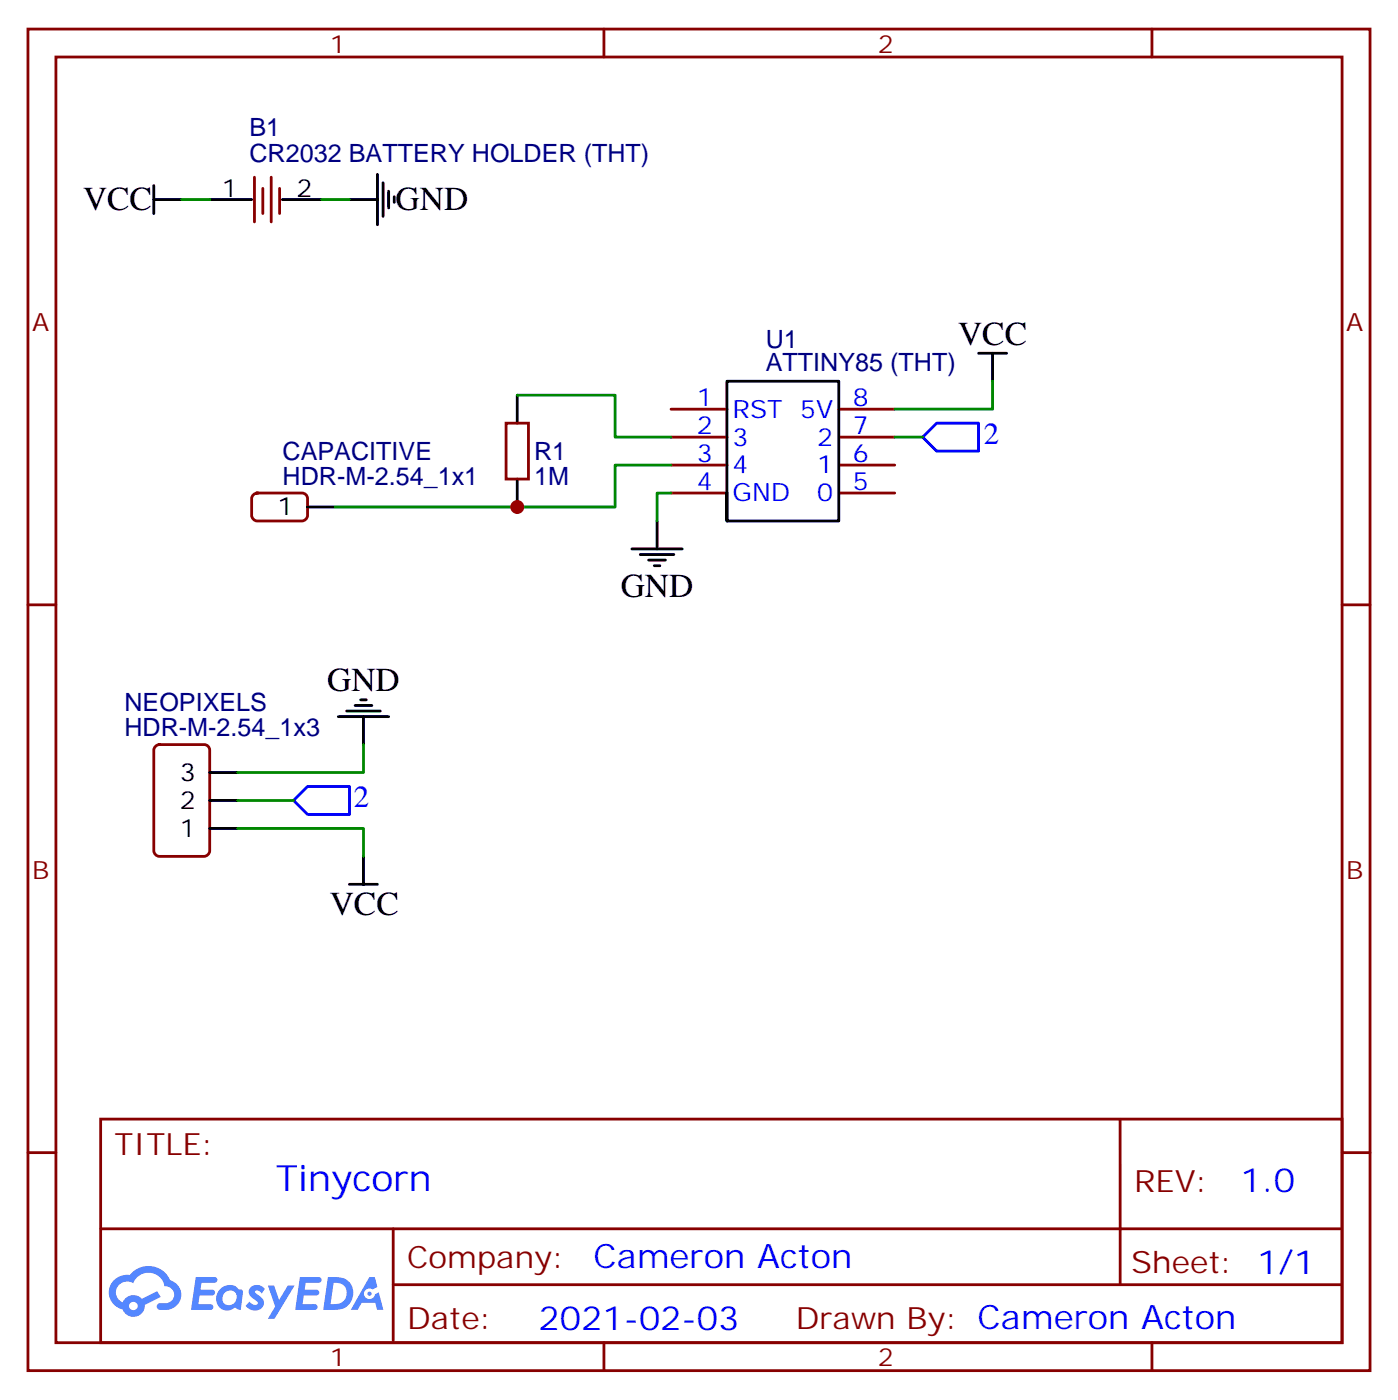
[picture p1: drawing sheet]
<svg xmlns="http://www.w3.org/2000/svg" width="176mm" height="177mm" viewBox="0 0 176 177" stroke-linecap="round" stroke-linejoin="round" font-family="sans-serif">
<g fill="none" stroke="#870000" stroke-width=".35">
<path d="M3.5 3.7h169.4v169.3h-169.4zM7.1 7.2h162.2v162.3h-162.2zM76.2 3.7v3.5M145.3 3.7v3.5M3.5 76.3h3.6M169.3 76.3h3.6M3.5 145.5h3.6M12.7 141.3h156.6v28.2h-156.6zM12.7 155.1h156.5M49.6 155.1v14.1M141.3 141.3v20.9M169.3 145.5h3.6"/>
<path d="M49.6 162.2h119.6M76.2 169.5v3.5M145.3 169.5v3.5"/>
</g>
<g fill="#5487ff">
<path d="M31.7 162.4a1.22 1.22 0 0 1 1.7 .3l-.4 .6-.4-.4h-.4v.2a2.96 2.96 0 0 1 1.1 1.2 1.14 1.14 0 0 1-.7 1.1 1.14 1.14 0 0 1-1.2-.2l-.4-.4 .5-.5a.66 .66 0 0 0 1 .3v-.3a2.71 2.71 0 0 1-1.1-1.1 .78 .78 0 0 1 .3-.8z"/>
<path d="M24.7 161.2h1.5a1.22 1.22 0 0 1 1.2 .2 .37 .37 0 0 1-.4 .5h-1.6l-.1 .9h1.5a.37 .37 0 0 1 .3 .4 .37 .37 0 0 1-.3 .3h-1.6l-.2 1.1h.8a1.15 1.15 0 0 1 1.1 .2 .36 .36 0 0 1-.3 .5h-2.5z"/>
<path d="M37.8 161.2h1.6a1.23 1.23 0 0 1 1.1 .2 .37 .37 0 0 1-.3 .5h-1.6l-.2 .9h1.6a.37 .37 0 0 1 .3 .4 .37 .37 0 0 1-.4 .3h-1.6l-.1 1.1h.7a1.15 1.15 0 0 1 1.1 .2 .36 .36 0 0 1-.3 .5h-2.5z"/>
<path d="M46.6 161.2h.7l.3 1.2-.6 .4a.69 .69 0 0 0-1 .2 .69 .69 0 0 0 .4 1 .69 .69 0 0 0 .9-.6l.5-.3 .6 2.2h-.8l-.3-.9h-1.7l-.5 .9h-.8z"/>
<path d="M33.8 162.3h.8l.6 1.8 1.1-1.8h.9l-2.6 4.2h-.8l.9-1.6z"/>
<path d="M41.4 161.2l-.6 4.1a5.9 5.9 0 0 0 2.7-.2 2.09 2.09 0 0 0 1-2.6 2.09 2.09 0 0 0-2.4-1.3zM42.1 161.9a1.36 1.36 0 0 1 1.7 1.2 1.36 1.36 0 0 1-1.4 1.5h-.7z"/>
<path d="M27.7 162.8a1.5 1.5 0 0 0-.3 1.8 1.5 1.5 0 0 0 1.8 .7l.4-.3 .4 .3h.4l.3-2.3-.2-.2-.1-.1a.53 .53 0 0 1-.6-.3 1.63 1.63 0 0 0-2.1 .4zM28.3 163.2a.89 .89 0 0 1 1.4 0 .89 .89 0 0 1-.2 1.3 .89 .89 0 0 1-1.3 0 .89 .89 0 0 1 .1-1.3z"/>
<path d="M14.4 161.6a2.18 2.18 0 0 0 1.1 3.7 1.44 1.44 0 0 0 1.6 .9 1.44 1.44 0 0 0 1.2-1.5l2-1-.5-.7-1.9 .9a1.47 1.47 0 0 0-2.4 .5 1.39 1.39 0 0 1-.7-2 1.39 1.39 0 0 1 2-.4 2.08 2.08 0 0 1 2.2-1.3 2.08 2.08 0 0 1 1.8 1.6 1.07 1.07 0 0 1 1.2 1 1.07 1.07 0 0 1-1 1.2h-.7a.43 .43 0 0 0-.5 .3 .43 .43 0 0 0 .4 .5 2.17 2.17 0 0 0 2.7-1.9 1.93 1.93 0 0 0-1.4-1.8 2.98 2.98 0 0 0-5.1-.7h-.3a2.38 2.38 0 0 0-1.7 .7zM16.3 164.9a.55 .55 0 0 1 1.1 0 .55 .55 0 0 1-1.1 0z"/>
<circle cx="46.6" cy="163.3" r=".26"/>
</g>
<g fill="none" stroke="#870000" stroke-width=".35">
<path d="M32.1 22.4v5.6M33.2 23.8v3.2M34.2 22.4v5.6M35.3 23.8v3.2M63.9 53.4h2.8v7.1h-2.8zM84.7 51.6h7M84.7 55.2h7M84.7 58.7h7M105.8 51.6h7.1M105.8 55.2h7.1M105.8 58.7h7.1M32 62.4l.5-.2h5.6a.71 .71 0 0 1 .7 .7v2.2a.76 .76 0 0 1-.7 .7h-5.6a.76 .76 0 0 1-.8-.7v-2.2z"/>
<path d="M84.7 62.2h7M105.8 62.2h7.1M19.6 94.2l.5-.2h5.7a.71 .71 0 0 1 .7 .7v12.7a.76 .76 0 0 1-.7 .7h-5.7a.76 .76 0 0 1-.7-.7v-12.7z"/>
</g>
<g fill="none" stroke="#000" stroke-width=".35">
<path d="M19.4 25.2h3.5M19.4 23.4v3.6M26.5 25.2h5.2M35.6 25.2h5M44.1 25.2h3.5M47.6 22v6.4M48.3 23.1v4.2M49 24.1v2.1M49.7 24.8v.7M65.3 49.9v3.5M123.5 44.6h3.5M125.2 44.6v3.5"/>
<path d="M38.8 64h3.5M65.3 60.5v3.5M79.7 69.3h6.4M80.8 70h4.2M81.8 70.7h2.2M82.5 71.4h.8M82.9 65.8v3.5M91.7 62.2v3.6h14.1v-17.7h-14.1v17.7M26.5 97.5h3.5M42.7 90.5h6.3M43.7 89.7h4.3M44.8 89h2.1"/>
<path d="M45.5 88.3h.7M45.9 90.5v3.5M26.5 104.6h3.5M26.5 101h3.5M44.1 111.6h3.5M45.9 108.1v3.5"/>
</g>
<path d="M116.4 55.2l1.8-1.8h5.3v3.5h-5.3zM37 101l1.8-1.7h5.3v3.5h-5.3z" fill="none" stroke="#00f" stroke-width=".35"/>
<path d="M22.9 25.2h3.6M40.6 25.2h3.5M65.3 49.9h12.3v5.3h7.1M84.7 58.7h-7.1v5.3h-35.3M112.9 55.2h3.5M125.2 48.1v3.5h-12.3M84.7 62.2h-1.8v3.6M45.9 94v3.5h-15.9M30 104.6h15.9v3.5M30 101h7" fill="none" stroke="#008700" stroke-width=".35"/>
<circle cx="65.3" cy="64" r=".88" fill="#c00"/>
<text font-size="4.6" fill="#00f" x="34.8" y="150.3">Tinycorn</text>
<g font-size="4.2">
<text x="10.5" y="26.5">VCC</text>
<text x="49.9" y="26.5">GND</text>
<text x="120.9" y="43.5">VCC</text>
<text x="78.3" y="75.3">GND</text>
<text x="41.3" y="87.2">GND</text>
<text x="41.6" y="115.5">VCC</text>
</g>
<g font-size="4.2" fill="#00f">
<text x="156.5" y="150.5">1.0</text>
<text x="74.9" y="160.1">Cameron Acton</text>
<text x="68" y="167.9">2021-02-03</text>
</g>
<g font-size="3.9" fill="#00f">
<text x="124.1" y="56">2</text>
<text x="44.6" y="101.9">2</text>
</g>
<g font-size="3.9" fill="#800">
<text x="14.5" y="145.8">TITLE:</text>
<text x="143.1" y="150.5">REV:</text>
<text x="51.4" y="160">Company:</text>
<text x="142.7" y="160.7">Sheet: 1/1</text>
<text x="51.4" y="167.7">Date:</text>
<text x="100.4" y="167.8">Drawn By: Cameron Acton</text>
</g>
<g font-size="3.2" fill="#800">
<text x="41.6" y="6.7">1</text>
<text x="110.8" y="6.7">2</text>
<text x="4.1" y="41.8">A</text>
<text x="169.9" y="41.8">A</text>
<text x="4.1" y="110.9">B</text>
<text x="169.9" y="110.9">B</text>
<text x="41.6" y="172.5">1</text>
<text x="110.8" y="172.5">2</text>
</g>
<g font-size="3.2" fill="#000080">
<text x="31.5" y="17.2">B1</text>
<text x="31.5" y="20.4">CR2032 BATTERY HOLDER (THT)</text>
<text x="96.6" y="46.8">ATTINY85 (THT)</text>
<text x="96.6" y="43.9">U1</text>
<text x="35.7" y="58">CAPACITIVE</text>
<text x="67.4" y="58.1">R1</text>
<text x="35.7" y="61.2">HDR-M-2.54_1x1</text>
<text x="67.4" y="61.2">1M</text>
<text x="15.7" y="89.7">NEOPIXELS</text>
<text x="15.7" y="92.9">HDR-M-2.54_1x3</text>
</g>
<g font-size="3.2">
<text x="28" y="24.8">1</text>
<text x="37.4" y="24.8">2</text>
<text x="35" y="65.1">1</text>
<text x="22.7" y="98.6">3</text>
<text x="22.7" y="105.6">1</text>
<text x="22.7" y="102.1">2</text>
</g>
<g font-size="3.2" fill="#00f">
<text x="87.9" y="51.3">1</text>
<text x="92.4" y="52.7">RST 5V</text>
<text x="107.6" y="51.3">8</text>
<text x="87.9" y="54.8">2</text>
<text x="87.9" y="58.3">3</text>
<text x="92.4" y="56.2">3</text>
<text x="92.4" y="59.8">4</text>
<text x="103.1" y="56.2">2</text>
<text x="103.1" y="59.8">1</text>
<text x="107.6" y="54.8">7</text>
<text x="107.6" y="58.3">6</text>
<text x="87.9" y="61.9">4</text>
<text x="92.4" y="63.3">GND</text>
<text x="103.1" y="63.3">0</text>
<text x="107.6" y="61.9">5</text>
</g>
</svg>
